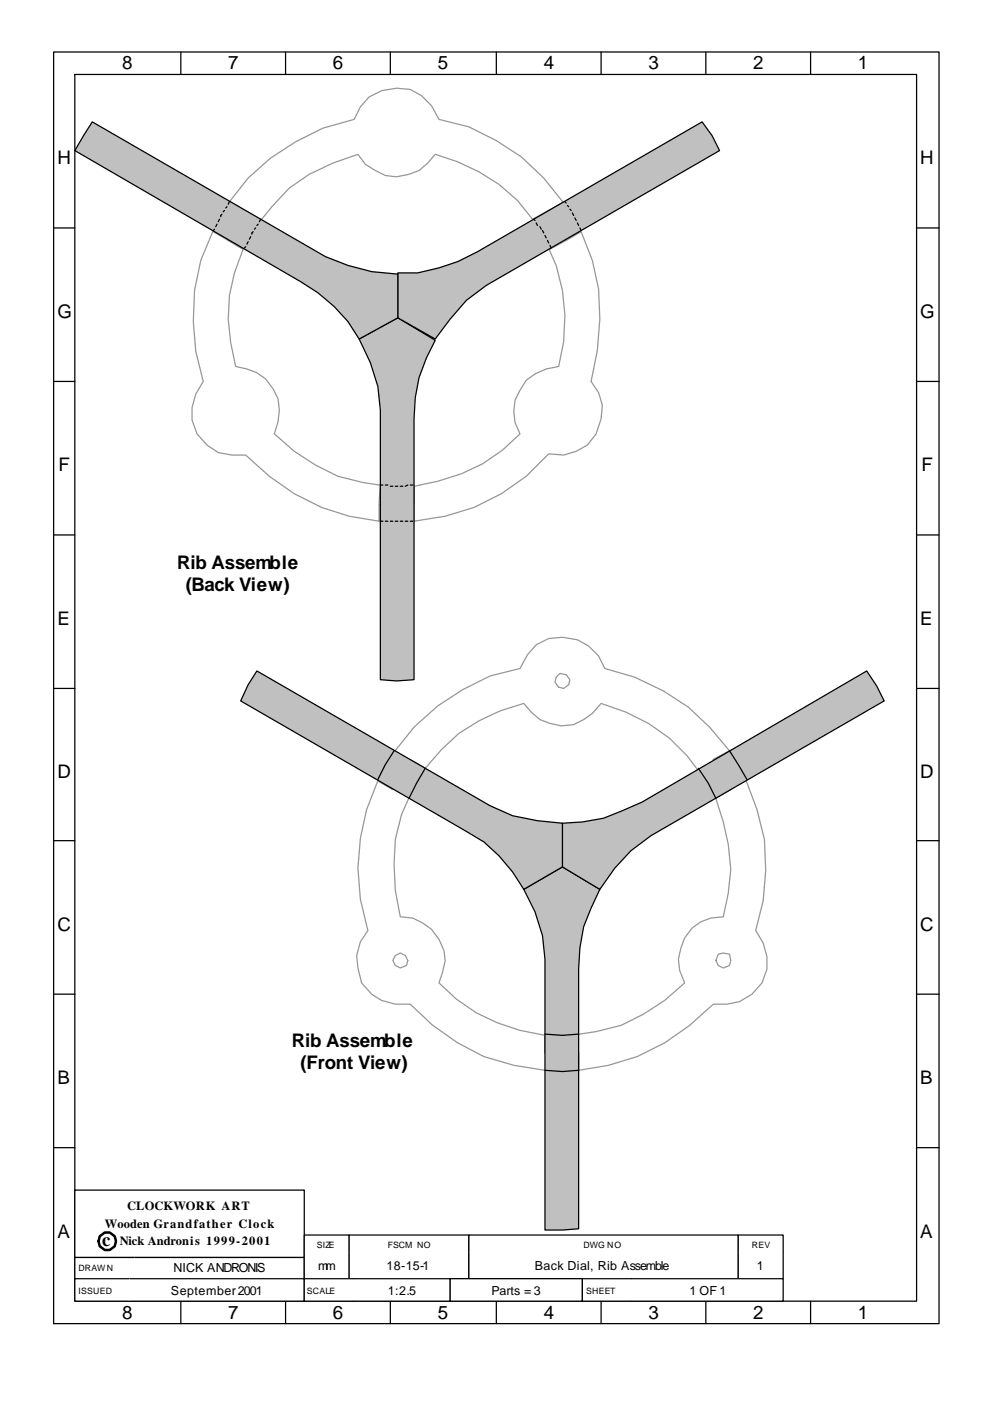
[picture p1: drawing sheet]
<svg xmlns="http://www.w3.org/2000/svg" width="210mm" height="297mm" viewBox="0 0 210 297" stroke-linecap="round" stroke-linejoin="round" font-family="sans-serif">
<g fill="none" stroke="#969696" stroke-width=".26">
<path d="M52.7 37.7l4.7-4.2 5.3-3.4 5.8-2.9 6.6-1.9a8.9 8.9 0 0 1 9-6.6l2.9 .3 2.4 1.3 2.1 2.1 1.6 2.9 6.4 1.6 5.8 2.9 5.3 3.4 4.8 4.5 4.2 5.3 3.7 5.9-3.4 2.1-1.6-3.2-1.9-3.2-3.4 1.9a33.4 33.4 0 0 0-15.9-12.2l-4.8-1.6-1.5 1.9-1.9 1.6-2.1 .8-2.7 .5-2.3-.3-2.2-1-2.1-1.4-1.6-2.1-5.3 1.9-5 2.4-4.2 2.9-3.7 3.9-3.5 4.3-2.6 4.7-3.2-1.8 1.6-3.2 1.9-3.2-3.2-1.8zM45.2 49.1l3.2 1.9M48.7 42.8l3.2 1.8-1.9 3.2-1.6 3.2 3.2 1.8a32.3 32.3 0 0 0-2.7 19.9l1.1 5 2.4 .5 2.1 .8 1.9 1.3 1.5 2.2 1.1 2.1 .3 2.4-.3 2.3-.8 2.7 4.2 3.7 4.5 2.9 4.8 2.4 5.3 1.3 5.3 .8 5.5-.3v4h-7.4v3.7a42.3 42.3 0 0 1-23.3-9.5l-5-4.5h-2.9l-2.9-.5-2.4-1.6a8.8 8.8 0 0 1-2.4-10.9l1.6-2.6a45.3 45.3 0 0 1-.5-25.7l2.6-6.3zM52.1 44.6l3.2 2.1M113 46.7l3.4-2.1 3.7 6.4 3.2-1.9 2.4 6.1 1.3 6.1 .3 6.3-.6 6.7-1.3 6.6 1.6 2.4 .8 2.6-.3 2.9-1 3.2-1.9 2.4-2.4 1.3-2.6 .8-3.2-.3a41.5 41.5 0 0 1-28.6 14.3l-7.1 .3v-4l3.4 .3 3.7-.3v-3.7a38.7 38.7 0 0 0 18.8-7.7l3.7-3.4a8.8 8.8 0 0 1 0-9.3l1.4-2.1 1.8-1.3 2.4-1.1 2.6-.5a35.9 35.9 0 0 0-5.5-31zM119.6 42.8l-3.2 1.8M120.1 51l-3.4 1.8M80.7 102.8l-.3 3.7M87.8 106.8v3.7M87.8 154.2l5.1-4.5 5.3-3.5 5.8-2.9 6.3-1.6 1.6-2.9 1.9-2.1 2.6-1.3a9.8 9.8 0 0 1 11.9 6.3l6.4 1.9 6.1 2.9 5.2 3.4 4.5 4.3 4.3 5-3.5 1.8 2.2 3.2 1.5 3.2-3.4 1.8a35.6 35.6 0 0 0-24.1-20.1l-1.8 2.2-1.9 1.3-2.1 1-2.6 .3-2.4-.5-2.1-.8-1.9-1.6-1.6-1.9-5 1.6-4.5 2.1-4.2 2.7-3.7 3.4-3.5 4-3.2-1.9-3.7 6.4-3.1-1.9 3.4-6zM118.8 142.8l1.3 .3 .8 1-.3 1.1-1 .8-1.1-.3-.8-1.1 .3-1zM80.2 165.5l3.1 1.9 1.6-3.2 2.1-2.9 3.2 1.9a32 32 0 0 0-6.6 20.1l.3 5.5 1 5.6 2.7 .2a9.8 9.8 0 0 1 6.9 9l-.6 2.4-.8 2.4a34.3 34.3 0 0 0 17.2 10.1l5.3 1v3.7l3.5 .3 3.7-.3v4l-7.2-.3-6.6-1-6.3-1.9-5.6-2.9-5.3-3.7-4.8-4.5a10.1 10.1 0 0 1-10.3-4.5l-.8-3.2-.2-2.6 .8-2.9 1.6-2.4a42.5 42.5 0 0 1 2.1-31.8z"/>
<path d="M151.3 161l3.5-1.8 3.4 6.1 2.4 6.3 1.6 6.4 .3 6.6-.6 6.3-1.6 6.4a10 10 0 0 1 1.4 11.1l-2.2 2.4-2.6 1.6-2.6 .5h-3a44.8 44.8 0 0 1-28.5 14v-3.7h-7.2v-3.9l5.6 .2 5.3-.8 5.3-1.3 4.7-2.4 4.5-2.9 4.3-3.7-1.1-2.6-.3-2.4 .6-2.4a8.5 8.5 0 0 1 9-6.6l1-5 .5-5.1-.5-5.3-1-4.7-1.6-5.1 3.1-1.8-1.5-3.2zM83.9 202.6l1-.5 1.1 .5 .5 1-.2 1.1-1.4 .5-1-.5-.6-1.1zM152.4 202.3l1.1-.2 1.3 .2 .2 1.3-.2 1.1-1.3 .5-1.1-.5-.5-1.1z"/>
</g>
<path d="M194.5 243.3h4.7z" fill="#fff"/>
<g fill="none" stroke="#000" stroke-width=".26">
<path d="M11.4 11h187.8v269.6h-187.8zM15.9 15.8h178.6v260.1h-178.6zM38.4 11v4.8M60.6 11v4.8M82.8 11v4.8M105.3 11v4.8M127.5 11v4.8M149.8 11v4.8M172 11v4.8M11.4 48.3h4.5M194.5 48.3h4.7M11.4 80.9h4.5"/>
<path d="M194.5 80.9h4.7M11.4 113.4h4.5M194.5 113.4h4.7M11.4 146h4.5M194.5 146h4.7M11.4 178.2h4.5M194.5 178.2h4.7M11.4 210.8h4.5M194.5 210.8h4.7M11.4 243.3h4.5M194.5 243.3h4.7M38.4 275.9v4.7"/>
<path d="M60.6 275.9v4.7M82.8 275.9v4.7M105.3 275.9v4.7M127.5 275.9v4.7M149.8 275.9v4.7M172 275.9v4.7"/>
</g>
<path d="M76.2 71.9l8.2-4.5 7.9 4.7a30.4 30.4 0 0 0-4.5 16.7v55.3l-3.7 .3-3.4-.3v-57.1l-.5-5.1-1.6-5z" fill-rule="evenodd" fill="#c0c0c0" stroke="#000" stroke-width=".26"/>
<g fill="none" stroke="#000" stroke-width=".26">
<path d="M80.7 102.8h.5M80.7 110.5h.5M81.8 102.8h.5M81.8 110.5h.5M82.8 103.1h.5M82.8 110.5h.5M83.9 103.1h.5M83.9 110.5h.5M84.9 103.1h.6M84.9 110.5h.6M86 110.5h.5M86.5 102.8l-.5 .3"/>
<path d="M87 102.8h.6M87 110.5h.6"/>
</g>
<path d="M84.4 57.9h4.2l4.5-1.1 4-1.3 4.2-2.1 47.7-27.6 2.1 3 1.6 3.1-49.5 28.6-4.2 3.2-3.5 3.9-3.2 4.3-7.9-4.5z" fill-rule="evenodd" fill="#c0c0c0" stroke="#000" stroke-width=".26"/>
<g fill="none" stroke="#000" stroke-width=".26">
<path d="M113.2 46.5l.3 .2M113.8 47.3l.2 .5M114.6 48.1l.2 .5M115.1 48.9l.3 .5M115.6 49.9l.3 .5M116.2 51l.2 .5M116.7 52l.2 .6M119.9 42.8l.2 .2M120.4 43.6l.2 .2M120.9 44.4l.3 .2M121.4 45.2l.3 .5M122 46.2l.2 .5"/>
<path d="M122.5 47.3l.3 .5M123 48.3l.3 .6"/>
</g>
<path d="M19.6 25.8l49.5 28.6 4.7 1.9 5 1.3 5.6 .5v9.3l-8.2 4.5a31.8 31.8 0 0 0-12.4-12.2l-47.9-27.8z" fill-rule="evenodd" fill="#c0c0c0" stroke="#000" stroke-width=".26"/>
<g fill="none" stroke="#000" stroke-width=".26">
<path d="M45.5 48.6l-.3 .3M46 47.5l-.2 .6M46.6 46.5l-.3 .5M47.1 45.4l-.3 .3v.2M47.6 44.6l-.2 .3M48.2 43.8l-.3 .3M48.7 42.8l-.3 .5M52.1 52.3l-.2 .3M52.7 51.2l-.3 .6M53.2 50.2l-.3 .5M53.7 49.1l-.3 .3v.3M54.2 48.3l-.2 .3"/>
<path d="M54.8 47.5l-.3 .3M55.3 46.5l-.3 .5"/>
</g>
<path d="M111.1 188.6l8.2-4.8 8 4.8-1.9 3.9-1.6 4-.8 4.5-.2 4.5v55l-3.5 .3h-3.7v-57.4l-.5-5.1-1.6-5z" fill-rule="evenodd" fill="#c0c0c0" stroke="#000" stroke-width=".26"/>
<path d="M115.6 219.3l3.7 .2 3.5-.2M115.6 226.9l3.7 .3 3.5-.3" fill="none" stroke="#000" stroke-width=".26"/>
<path d="M119.3 174.5l4.3-.2 4.5-.8 8.2-3.5 47.6-27.7 2.1 3.1 1.6 3.2-49.5 28.6-4.2 3.2-3.5 3.7-3.1 4.5-8-4.8z" fill-rule="evenodd" fill="#c0c0c0" stroke="#000" stroke-width=".26"/>
<path d="M154.8 159.2l3.7 6.1M148.2 162.9l2.1 3.2 1.6 3.1" fill="none" stroke="#000" stroke-width=".26"/>
<path d="M54.5 142.3l49.5 28.5 4.7 2.1 5.3 1.1 5.3 .5v9.3l-8.2 4.8-2.4-3.7-2.9-3.5-3.1-2.9-51.6-29.9 1.6-3.4z" fill-rule="evenodd" fill="#c0c0c0" stroke="#000" stroke-width=".26"/>
<path d="M83.6 159.2l-1.8 2.9-1.6 3.2M90.2 162.9l-1.8 3.2-1.6 3.1" fill="none" stroke="#000" stroke-width=".26"/>
<path d="M15.9 252.3h48.7v14.3h-48.7z" fill-rule="evenodd" fill="#fff" stroke="#000" stroke-width=".26"/>
<path d="M64.6 261.8h9.5v3.8h-9.5z" fill-rule="evenodd" fill="#fff"/>
<path d="M64.6 265.6v-3.8h9.5v3.8" fill="none" stroke="#000" stroke-width=".26"/>
<path d="M74.1 261.8h25.4v3.8h-25.4z" fill-rule="evenodd" fill="#fff"/>
<path d="M74.1 265.6v-3.8h25.4v3.8" fill="none" stroke="#000" stroke-width=".26"/>
<path d="M99.5 261.8h57.1v3.8h-57.1z" fill-rule="evenodd" fill="#fff"/>
<path d="M99.5 265.6v-3.8h57.1v3.8" fill="none" stroke="#000" stroke-width=".26"/>
<path d="M156.6 261.8h9.6v3.8h-9.6z" fill-rule="evenodd" fill="#fff"/>
<path d="M156.6 265.6v-3.8h9.6v3.8" fill="none" stroke="#000" stroke-width=".26"/>
<path d="M15.9 266.6h12.7v4.5h-12.7z" fill-rule="evenodd" fill="#fff"/>
<path d="M28.6 266.6h-12.7v4.5h12.7" fill="none" stroke="#000" stroke-width=".26"/>
<path d="M28.6 266.6h36v4.5h-36z" fill-rule="evenodd" fill="#fff"/>
<path d="M28.6 266.6h36v4.5h-36" fill="none" stroke="#000" stroke-width=".26"/>
<path d="M64.6 265.6h9.5v5.5h-9.5z" fill-rule="evenodd" fill="#fff"/>
<path d="M64.6 265.6v5.5h9.5v-5.5" fill="none" stroke="#000" stroke-width=".26"/>
<path d="M74.1 265.6h25.4v5.5h-25.4z" fill-rule="evenodd" fill="#fff"/>
<path d="M74.1 265.6v5.5h25.4v-5.5" fill="none" stroke="#000" stroke-width=".26"/>
<path d="M99.5 265.6h57.1v5.5h-57.1z" fill-rule="evenodd" fill="#fff"/>
<path d="M99.5 265.6v5.5h57.1v-5.5" fill="none" stroke="#000" stroke-width=".26"/>
<path d="M156.6 265.6h9.6v5.5h-9.6z" fill-rule="evenodd" fill="#fff"/>
<path d="M156.6 265.6v5.5h9.6v-5.5" fill="none" stroke="#000" stroke-width=".26"/>
<path d="M15.9 271.1h11.6v4.8h-11.6z" fill-rule="evenodd" fill="#fff"/>
<path d="M27.5 271.1h-11.6v4.8h11.6" fill="none" stroke="#000" stroke-width=".26"/>
<path d="M27.5 271.1h37.1v4.8h-37.1z" fill-rule="evenodd" fill="#fff"/>
<path d="M27.5 271.1h37.1v4.8h-37.1" fill="none" stroke="#000" stroke-width=".26"/>
<path d="M64.6 271.1h10.5v4.8h-10.5z" fill-rule="evenodd" fill="#fff"/>
<path d="M75.1 271.1h-10.5v4.8h10.5" fill="none" stroke="#000" stroke-width=".26"/>
<path d="M75.1 271.1h20.4v4.8h-20.4z" fill-rule="evenodd" fill="#fff"/>
<path d="M75.1 271.1h20.4v4.8h-20.4" fill="none" stroke="#000" stroke-width=".26"/>
<path d="M95.5 271.1h28.1v4.8h-28.1z" fill-rule="evenodd" fill="#fff" stroke="#000" stroke-width=".26"/>
<path d="M123.6 271.1h10.5v4.8h-10.5z" fill-rule="evenodd" fill="#fff"/>
<path d="M134.1 271.1h-10.5v4.8h10.5" fill="none" stroke="#000" stroke-width=".26"/>
<path d="M134.1 271.1h32.1v4.8h-32.1z" fill-rule="evenodd" fill="#fff"/>
<path d="M134.1 271.1h32.1v4.8h-32.1" fill="none" stroke="#000" stroke-width=".26"/>
<circle cx="22.8" cy="263.1" r="1.89" fill="none" stroke="#000" stroke-width=".53"/>
<g font-size="4">
<text x="25.9" y="14.7">8</text>
<text x="48.4" y="14.7">7</text>
<text x="70.6" y="14.7">6</text>
<text x="92.9" y="14.7">5</text>
<text x="115.4" y="14.7">4</text>
<text x="137.6" y="14.7">3</text>
<text x="159.8" y="14.7">2</text>
<text x="182" y="14.7">1</text>
<text x="12.2" y="34.8">H</text>
<text x="195.3" y="34.8">H</text>
<text x="12.2" y="67.4">G</text>
<text x="195.3" y="67.4">G</text>
<text x="12.4" y="99.9">F</text>
<text x="195.5" y="99.9">F</text>
<text x="37.6" y="120.6">Rib Assemble</text>
<text x="39.4" y="125.3">(Back View)</text>
<text x="12.2" y="132.5">E</text>
<text x="195.3" y="132.5">E</text>
<text x="12.2" y="165">D</text>
<text x="195.3" y="165">D</text>
<text x="12.2" y="197.3">C</text>
<text x="195.3" y="197.3">C</text>
<text x="61.9" y="221.9">Rib Assemble</text>
<text x="63.8" y="226.7">(Front View)</text>
<text x="12.2" y="229.8">B</text>
<text x="195.3" y="229.8">B</text>
<text x="12.2" y="262.4">A</text>
<text x="195.3" y="262.4">A</text>
<text x="21.7" y="264.2">c</text>
<text x="25.9" y="279.6">8</text>
<text x="48.4" y="279.6">7</text>
<text x="70.6" y="279.6">6</text>
<text x="92.9" y="279.6">5</text>
<text x="115.4" y="279.6">4</text>
<text x="137.6" y="279.6">3</text>
<text x="159.8" y="279.6">2</text>
<text x="182" y="279.6">1</text>
</g>
<g font-size="2.6">
<text x="27" y="256.6">CLOCKWORK ART</text>
<text x="22.2" y="260.3">Wooden Grandfather Clock</text>
<text x="25.4" y="264">Nick Andronis 1999-2001</text>
<text x="36.8" y="269.8">NICK ANDRONIS</text>
<text x="67.5" y="269.3">mm</text>
<text x="82" y="269.3">18-15-1</text>
<text x="113.5" y="269.3">Back Dial, Rib Assemble</text>
<text x="160.6" y="269.3">1</text>
<text x="36.2" y="274.5">September 2001</text>
<text x="82.3" y="274.5">1:2.5</text>
<text x="104.2" y="274.5">Parts = 3</text>
<text x="146.3" y="274.5">1 OF 1</text>
</g>
<g font-size="1.9">
<text x="16.7" y="269.5">DRAWN</text>
<text x="67.2" y="264.5">SIZE</text>
<text x="82.3" y="264.5">FSCM NO</text>
<text x="123.8" y="264.5">DWG NO</text>
<text x="159.5" y="264.5">REV</text>
<text x="16.7" y="274.3">ISSUED</text>
<text x="65.1" y="274.3">SCALE</text>
<text x="124.4" y="274.3">SHEET</text>
</g>
</svg>
